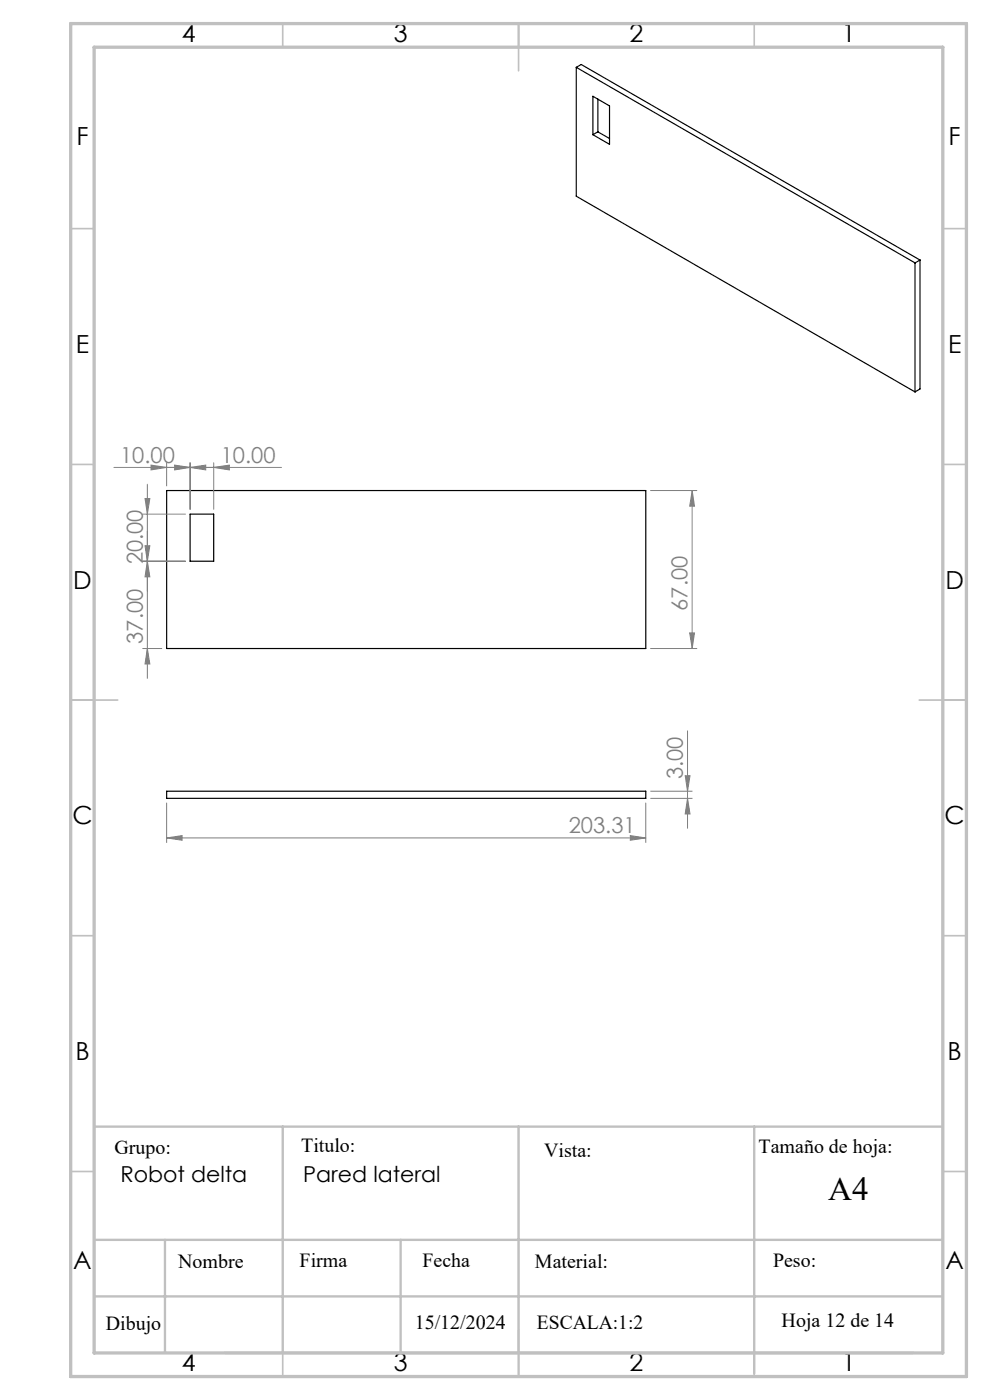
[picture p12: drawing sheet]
<svg xmlns="http://www.w3.org/2000/svg" width="210mm" height="297mm" viewBox="0 0 210 297" stroke-linecap="round" stroke-linejoin="round" font-family="sans-serif">
<g fill="none" stroke="#000" stroke-width=".25">
<path d="M122.2 14.3l1.1-.6 71.9 41.5M122.2 14.3l71.9 41.5M122.2 14.3v27.3l71.9 41.5M125.8 20.4l3.5 2.1v8.1l-3.5-2zM126.8 28l-1 .6M126.8 21v7M126.8 28l2.5 1.4M194.1 55.8v27.3M195.2 55.2l-1.1 .6M195.2 55.2v27.3l-1.1 .6M35.3 104.1h101.7v33.5h-101.7zM40.3 109.1h5v10h-5z"/>
<path d="M35.3 167.8h101.7v1.6h-101.7z"/>
</g>
<g fill="none" stroke="#808080" stroke-width=".21">
<path d="M24.2 99.2h35.5M32 98.7l3.3 .5-3.3 .5zM35.3 98.2v4.9M37 98.7l3.3 .5-3.3 .5zM40.3 99.2l3.3-.5v1zM40.3 98.2v9.9M45.3 99.2l3.3-.5v1zM45.3 98.2v9.9M30.3 109.1h9M30.3 119.1h9M30.8 105.8h1l-.5 3.3zM30.8 115.8h1l-.5 3.3z"/>
<path d="M31.3 119.1l.5 3.3h-1zM31.3 102.7v41.2M138 104.1h9.8M146.8 104.1l.5 3.3h-1zM146.8 104.1v33.5M30.3 137.6h4M31.3 137.6l.5 3.3h-1zM138 137.6h9.8M146.3 134.3h1l-.5 3.3zM145.8 155v20.7M35.3 177.8l3.3-.5v1zM35.3 170.4v8.3"/>
<path d="M35.3 177.8h101.7M133.7 177.3l3.3 .5-3.3 .5zM137 170.4v8.3M138 169.4h8.8M138 167.8h8.8M145.3 164.6h1.1l-.6 3.2zM145.8 169.4l.6 3.3h-1.1z"/>
</g>
<g fill="none" stroke="#c0c0c0" stroke-width=".35">
<path d="M60 5v5M110 5v10M160 5v5M15 48.5h5M200 48.5h5M15 98.5h5M200 98.5h5M15 148.5h10M195 148.5h10M15 198.5h5M200 198.5h5M15 248.5h5"/>
<path d="M200 248.5h5M60 287v5M110 282v10M160 287v5"/>
</g>
<path d="M20 239h180M60 239v48M110 239v48M160 239v52.4M20 263h180M20 275h180M35 263v24M85 263v24M47.7 287h146" fill="none" stroke="#c0c0c0" stroke-width=".5"/>
<path d="M15 5h190v287h-190zM20 10h180v277h-180z" fill="none" stroke="#c0c0c0" stroke-width=".7"/>
<g fill="#808080">
<path d="M45.3 99.2l3.3-.5v1zM37 98.7l3.3 .5-3.3 .5zM40.3 99.2l3.3-.5v1zM32 98.7l3.3 .5-3.3 .5z"/>
<path d="M35.3 177.8l3.3-.5v1zM133.7 177.3l3.3 .5-3.3 .5z"/>
<path d="M146.3 134.3h1l-.5 3.3zM146.8 104.1l.5 3.3h-1zM145.8 169.4l.6 3.3h-1.1zM145.3 164.6h1.1l-.6 3.2z"/>
<path d="M30.8 105.8h1l-.5 3.3zM31.3 119.1l.5 3.3h-1zM30.8 115.8h1l-.5 3.3zM31.3 137.6l.5 3.3h-1z"/>
</g>
<text font-size="7.1" x="175.7" y="254.7">A4</text>
<g font-size="5.3">
<text x="38.5" y="8.9">4</text>
<text x="83.5" y="8.9">3</text>
<text x="133.6" y="8.9">2</text>
<text x="178.6" y="8.9">1</text>
<text x="16.2" y="30.7">F</text>
<text x="201.2" y="30.7">F</text>
<text x="16.1" y="74.9">E</text>
<text x="201.1" y="74.9">E</text>
<text x="15.5" y="124.9">D</text>
<text x="200.5" y="124.9">D</text>
<text x="15.4" y="174.9">C</text>
<text x="200.4" y="174.9">C</text>
<text x="16" y="224.9">B</text>
<text x="201" y="224.9">B</text>
<text x="15.5" y="269.2">A</text>
<text x="200.5" y="269.2">A</text>
<text x="38.5" y="290.9">4</text>
<text x="83.5" y="290.9">3</text>
<text x="133.6" y="290.9">2</text>
<text x="178.6" y="290.9">1</text>
</g>
<g font-size="4.7" fill="#808080">
<text x="25.5" y="98.1">10.00</text>
<text x="46.8" y="98.1">10.00</text>
<text x="30.3" y="119.7" transform="rotate(-90 30.3 119.7)">20.00</text>
<text x="145.8" y="129.6" transform="rotate(-90 145.8 129.6)">67.00</text>
<text x="30.3" y="136.6" transform="rotate(-90 30.3 136.6)">37.00</text>
<text x="144.8" y="165.4" transform="rotate(-90 144.8 165.4)">3.00</text>
<text x="120.6" y="176.7">203.31</text>
</g>
<g font-size="4.7">
<text x="25.5" y="250.7">Robot delta</text>
<text x="64.3" y="250.7">Pared lateral</text>
</g>
<g font-size="4.2">
<text x="24.3" y="244.9">Grupo:</text>
<text x="63.9" y="244.3">Titulo:</text>
<text x="115.4" y="245.5">Vista:</text>
<text x="160.9" y="244.7">Tamaño de hoja:</text>
<text x="37.8" y="269">Nombre</text>
<text x="63.6" y="268.9">Firma</text>
<text x="89.6" y="268.9">Fecha</text>
<text x="113.5" y="269">Material:</text>
<text x="164" y="268.7">Peso:</text>
<text x="88" y="281.9">15/12/2024</text>
<text x="113.9" y="281.9">ESCALA:1:2</text>
<text x="165.8" y="281.6">Hoja 12 de 14</text>
<text x="22.4" y="282.1">Dibujo</text>
</g>
</svg>
